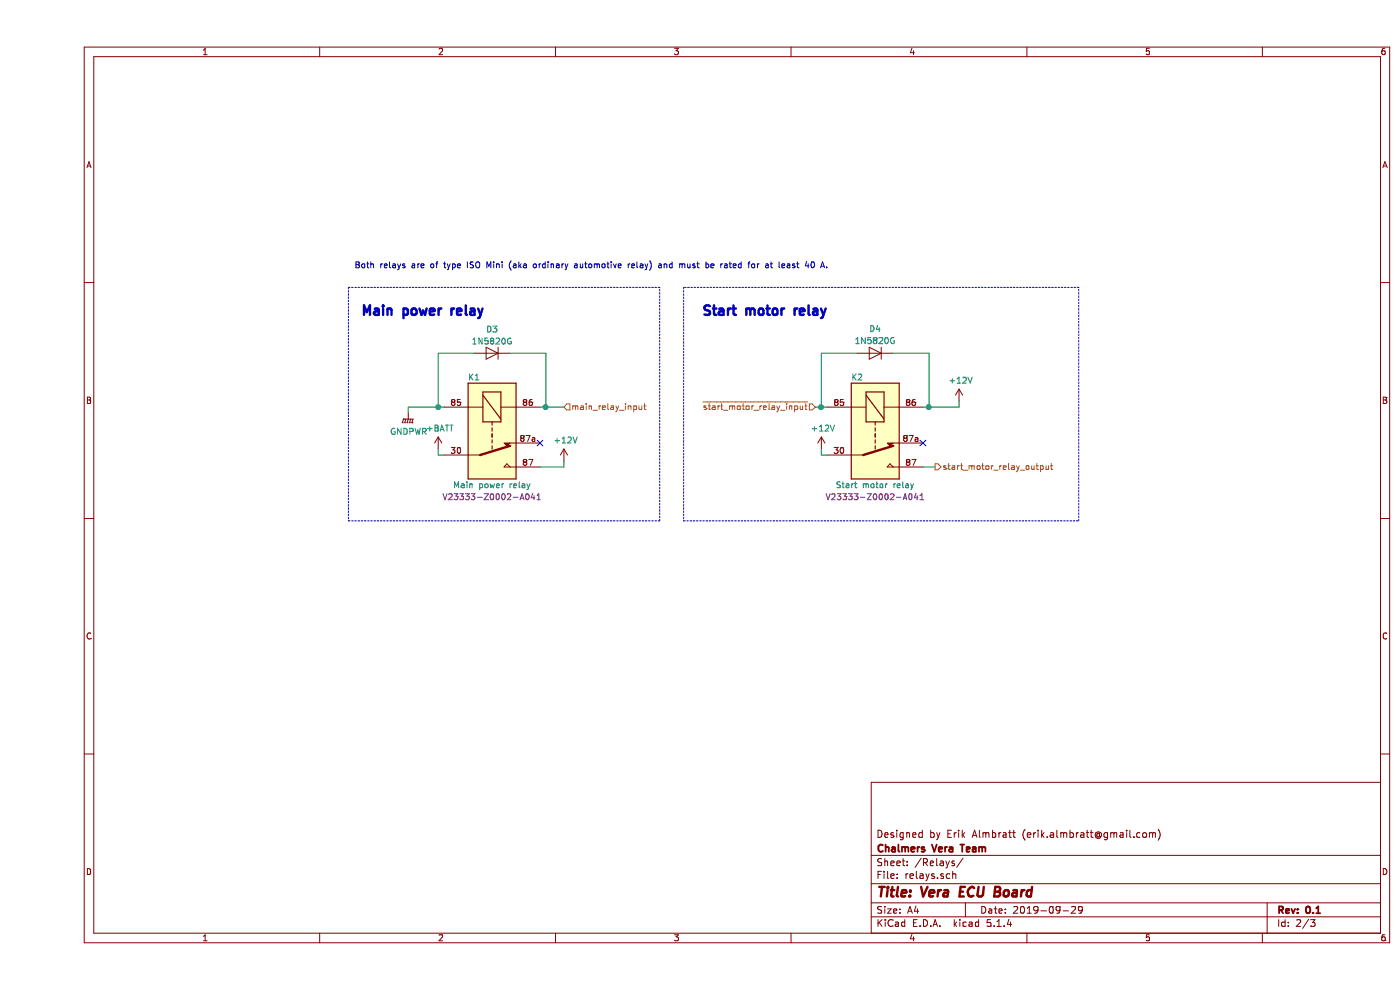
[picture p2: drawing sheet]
EESchema Schematic File Version 4
LIBS:ecu-board-cache
EELAYER 30 0
EELAYER END
$Descr A4 11693 8268
encoding utf-8
Sheet 2 3
Title "Vera ECU Board"
Date "2019-09-29"
Rev "0.1"
Comp "Chalmers Vera Team"
Comment1 "Designed by Erik Almbratt (erik.almbratt@gmail.com)"
Comment2 ""
Comment3 ""
Comment4 ""
$EndDescr
$Comp
L ecu-board:Mini_ISO_relay K2
U 1 1
P 7000 3600
F 0 "K2" H 6850 4050 50  0000 C CNN
F 1 "Start motor relay" H 7000 3150 50  0000 C CNN
F 2 "ecu-board-footprints:TE_2-1904045-4" H 7450 3550 50  0001 L CNN
F 3 "~" H 7000 3600 50  0001 C CNN
F 4 "TE Connectivity" H 7000 3600 50  0001 C CNN "Manufacturer"
F 5 "V23333-Z0002-A041" H 7000 3050 50  0000 C CNN "Part no."
	1    7000 3600
	1    0    0    -1  
$EndComp
$Comp
L Device:D D3
U 1 1
P 3800 2950
F 0 "D3" H 3800 3150 50  0000 C CNN
F 1 "1N5820G" H 3800 3050 50  0000 C CNN
F 2 "Diode_THT:D_DO-201AD_P15.24mm_Horizontal" H 3800 2950 50  0001 C CNN
F 3 "~" H 3800 2950 50  0001 C CNN
F 4 "ON Semi" H 3800 2950 50  0001 C CNN "Manufacturer"
F 5 "1N5820G" H 3800 2950 50  0001 C CNN "Part no."
	1    3800 2950
	-1   0    0    -1  
$EndComp
$Comp
L Device:D D4
U 1 1
P 7000 2950
F 0 "D4" H 7000 2750 50  0000 C CNN
F 1 "1N5820G" H 7000 2850 50  0000 C CNN
F 2 "Diode_THT:D_DO-201AD_P15.24mm_Horizontal" H 7000 2950 50  0001 C CNN
F 3 "~" H 7000 2950 50  0001 C CNN
F 4 "ON Semi" H 7000 2950 50  0001 C CNN "Manufacturer"
F 5 "1N5820G" H 7000 2950 50  0001 C CNN "Part no."
	1    7000 2950
	-1   0    0    1   
$EndComp
$Comp
L power:+BATT #PWR017
U 1 1
P 3350 3750
F 0 "#PWR017" H 3350 3600 50  0001 C CNN
F 1 "+BATT" H 3365 3923 50  0000 C CNN
F 2 "" H 3350 3750 50  0001 C CNN
F 3 "" H 3350 3750 50  0001 C CNN
	1    3350 3750
	1    0    0    -1  
$EndComp
NoConn ~ 7400 3700
$Comp
L power:+12V #PWR018
U 1 1
P 4400 3850
F 0 "#PWR018" H 4400 3700 50  0001 C CNN
F 1 "+12V" H 4415 4023 50  0000 C CNN
F 2 "" H 4400 3850 50  0001 C CNN
F 3 "" H 4400 3850 50  0001 C CNN
	1    4400 3850
	1    0    0    -1  
$EndComp
Text HLabel 7500 3900 2    50   Output ~ 0
start_motor_relay_output
$Comp
L power:+12V #PWR019
U 1 1
P 6550 3750
F 0 "#PWR019" H 6550 3600 50  0001 C CNN
F 1 "+12V" H 6565 3923 50  0000 C CNN
F 2 "" H 6550 3750 50  0001 C CNN
F 3 "" H 6550 3750 50  0001 C CNN
	1    6550 3750
	1    0    0    -1  
$EndComp
Text HLabel 4400 3400 2    50   Input ~ 0
main_relay_input
Text Notes 2700 2650 0    79   ~ 16
Main power relay
Text Notes 5550 2650 0    79   ~ 16
Start motor relay\n
Wire Notes Line
	2600 4350 5200 4350
Wire Notes Line
	5200 4350 5200 2400
Wire Notes Line
	5200 2400 2600 2400
Wire Notes Line
	2600 2400 2600 4350
Wire Notes Line
	5400 2400 5400 4350
Wire Notes Line
	5400 4350 8700 4350
Wire Notes Line
	8700 4350 8700 2400
Wire Notes Line
	8700 2400 5400 2400
$Comp
L power:+12V #PWR020
U 1 1
P 7700 3350
F 0 "#PWR020" H 7700 3200 50  0001 C CNN
F 1 "+12V" H 7715 3523 50  0000 C CNN
F 2 "" H 7700 3350 50  0001 C CNN
F 3 "" H 7700 3350 50  0001 C CNN
	1    7700 3350
	1    0    0    -1  
$EndComp
Text Notes 2650 2250 0    50   ~ 0
Both relays are of type ISO Mini (aka ordinary automotive relay) and must be rated for at least 40 A.
$Comp
L ecu-board:Mini_ISO_relay K1
U 1 1
P 3800 3600
F 0 "K1" H 3650 4050 50  0000 C CNN
F 1 "Main power relay" H 3800 3150 50  0000 C CNN
F 2 "ecu-board-footprints:TE_2-1904045-4" H 4250 3550 50  0001 L CNN
F 3 "~" H 3800 3600 50  0001 C CNN
F 4 "TE Connectivity" H 3800 3600 50  0001 C CNN "Manufacturer"
F 5 "V23333-Z0002-A041" H 3800 3050 50  0000 C CNN "Part no."
	1    3800 3600
	1    0    0    -1  
$EndComp
Wire Wire Line
	3350 3400 3350 2950
Connection ~ 3350 3400
Wire Wire Line
	3350 3400 3400 3400
Wire Wire Line
	4200 3400 4250 3400
Wire Wire Line
	4250 3400 4250 2950
NoConn ~ 4200 3700
Wire Wire Line
	4400 3850 4400 3900
Wire Wire Line
	4400 3900 4200 3900
Wire Wire Line
	3350 3800 3350 3750
Wire Wire Line
	3350 3800 3400 3800
Wire Wire Line
	3100 3450 3100 3400
Wire Wire Line
	3100 3400 3350 3400
Wire Wire Line
	4400 3400 4250 3400
Connection ~ 4250 3400
Wire Wire Line
	6600 3400 6550 3400
Wire Wire Line
	6550 3400 6550 2950
Connection ~ 6550 3400
Wire Wire Line
	6550 3400 6500 3400
Wire Wire Line
	7450 3400 7400 3400
Wire Wire Line
	7450 3400 7700 3400
Wire Wire Line
	7700 3400 7700 3350
Connection ~ 7450 3400
Wire Wire Line
	7400 3900 7500 3900
Wire Wire Line
	6600 3800 6550 3800
Wire Wire Line
	6550 3800 6550 3750
Wire Wire Line
	6850 2950 6550 2950
Wire Wire Line
	7150 2950 7450 2950
Wire Wire Line
	7450 2950 7450 3400
Wire Wire Line
	3650 2950 3350 2950
Wire Wire Line
	3950 2950 4250 2950
Text HLabel 6500 3400 0    50   Input ~ 0
~start_motor_relay_input~
$Comp
L power:GNDPWR #PWR016
U 1 1
P 3100 3450
F 0 "#PWR016" H 3100 3250 50  0001 C CNN
F 1 "GNDPWR" H 3104 3296 50  0000 C CNN
F 2 "" H 3100 3400 50  0001 C CNN
F 3 "" H 3100 3400 50  0001 C CNN
	1    3100 3450
	1    0    0    -1  
$EndComp
$EndSCHEMATC
